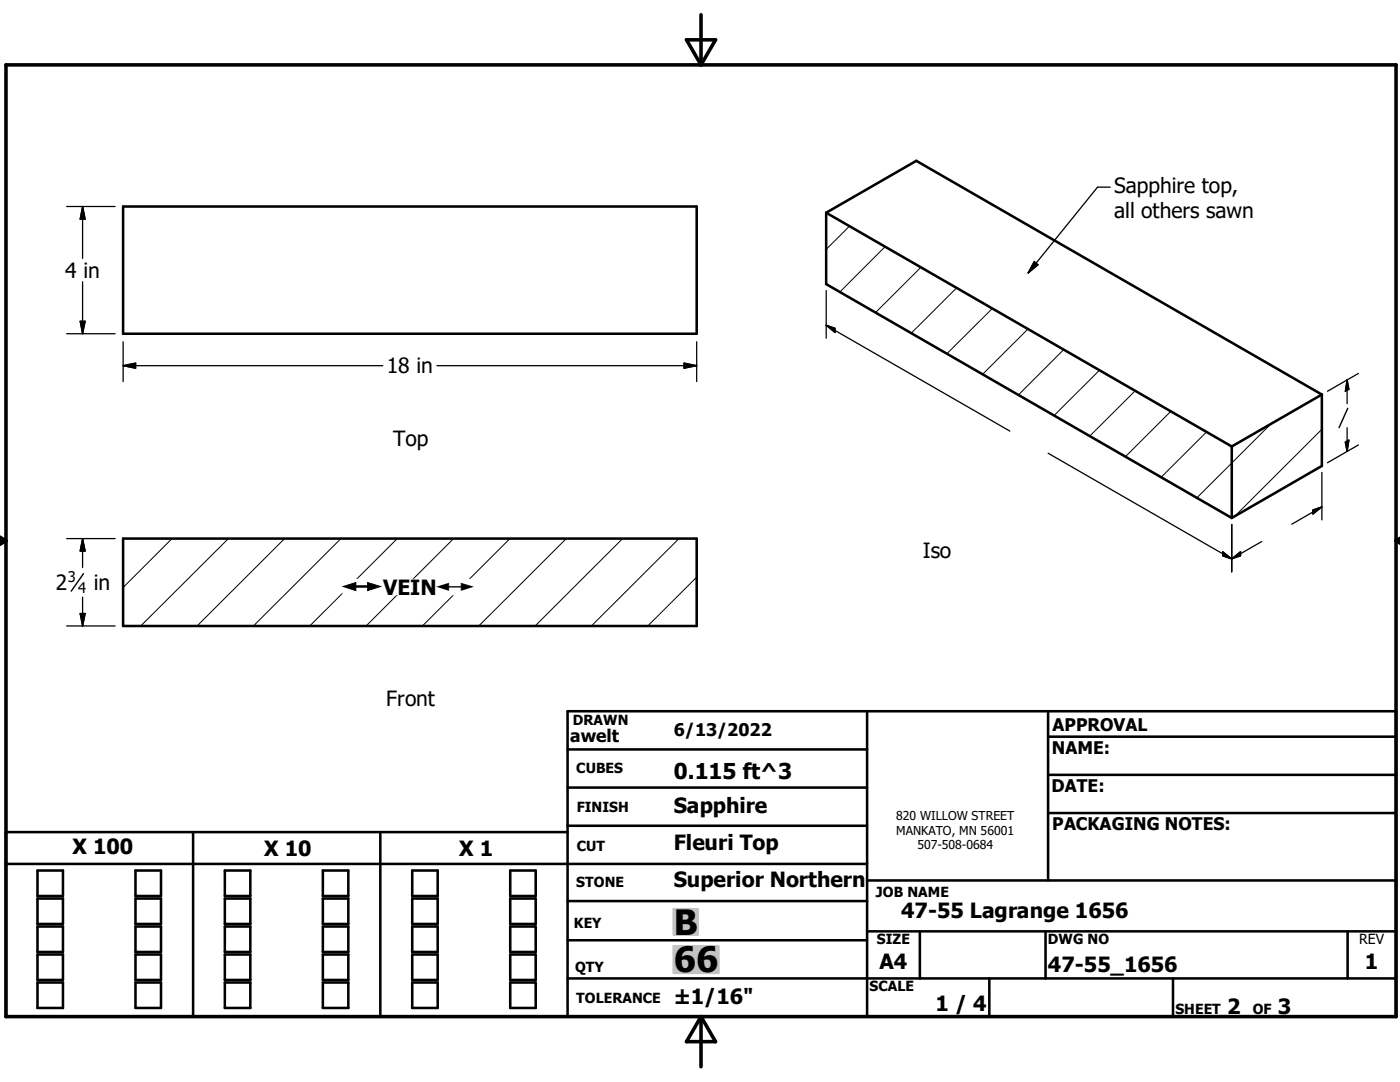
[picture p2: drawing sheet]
<svg xmlns="http://www.w3.org/2000/svg" width="279mm" height="216mm" viewBox="0 0 279 216" stroke-linecap="round" stroke-linejoin="round" font-family="sans-serif">
<g fill="none" stroke="#000" stroke-width=".51">
<path d="M24.6 41.2h114.4v25.4h-114.4zM164.9 42.4v14.3l80.9 46.7M164.9 42.4l80.9 46.7M164.9 42.4l18-10.3 80.9 46.6M263.8 78.7v14.3l-18 10.4M263.8 78.7l-18 10.4M245.8 89.1v14.3M24.6 107.5h114.4v17.4h-114.4zM113.3 149.5h59.7M113.3 157.2h59.7M173 141.9v61M209.2 147h69.4"/>
<path d="M209.2 154.6h69.4M209.2 141.9v33.8M1.2 172.4h171.8M7.5 173.7h5.1v5.1h-5.1zM7.5 179.3h5.1v5.1h-5.1zM27 173.7h5.1v5.1h-5.1zM27 179.3h5.1v5.1h-5.1zM38.5 166v36.9M44.9 173.7h5.1v5.1h-5.1zM44.9 179.3h5.1v5.1h-5.1zM64.4 173.7h5.1v5.1h-5.1zM64.4 179.3h5.1v5.1h-5.1z"/>
<path d="M75.9 166v36.9M82.3 173.7h5.1v5.1h-5.1zM82.3 179.3h5.1v5.1h-5.1zM101.8 173.7h5.1v5.1h-5.1zM101.8 179.3h5.1v5.1h-5.1zM113.3 166h-112.1v36.9h277.4v-61h-165.3v61M113.3 179.8h59.7M113.3 164.8h59.7M173 175.7h105.6M209.2 162.2h69.4M7.5 184.9h5.1v5.1h-5.1zM7.5 190.5h5.1v5h-5.1z"/>
<path d="M7.5 196h5.1v5.1h-5.1zM27 190.5h5.1v5h-5.1zM27 196h5.1v5.1h-5.1zM27 184.9h5.1v5.1h-5.1zM44.9 190.5h5.1v5h-5.1zM44.9 196h5.1v5.1h-5.1zM44.9 184.9h5.1v5.1h-5.1zM64.4 190.5h5.1v5h-5.1zM64.4 196h5.1v5.1h-5.1zM64.4 184.9h5.1v5.1h-5.1zM82.3 190.5h5.1v5h-5.1zM82.3 196h5.1v5.1h-5.1z"/>
<path d="M82.3 184.9h5.1v5.1h-5.1zM101.8 190.5h5.1v5h-5.1zM101.8 196h5.1v5.1h-5.1zM101.8 184.9h5.1v5.1h-5.1zM113.3 187.6h59.7M113.3 195.2h165.3M173 185.8h105.6M183.6 185.8v9.4M197.4 195.2v7.7M208.7 185.8v9.4M234.1 195.2v7.7M268.9 185.8v9.4"/>
</g>
<g fill="none" stroke="#000" stroke-width=".2">
<path d="M169.5 45.1l-4.6 4.7M176.6 49.2l-9 9.1M183.8 53.3l-9.1 9.1M190.9 57.5l-9.1 9M198 61.6l-9 9M205.1 65.7l-9 9M212.3 69.8l-9.1 9M219.4 73.9l-9 9M226.5 78l-9 9M233.7 82.1l-9.1 9M240.8 86.2l-9.1 9M253.7 84.6l-14.8 14.7"/>
<path d="M263.8 85.7l-17.3 17.3M34.3 107.5l-9.7 9.7M45.6 107.5l-17.5 17.4M56.8 107.5l-17.5 17.4M68 107.5l-17.4 17.4M79.3 107.5l-17.5 17.4M90.5 107.5l-17.4 17.4M101.8 107.5l-17.5 17.4M113 107.5l-17.5 17.4M124.3 107.5l-17.5 17.4M135.5 107.5l-17.5 17.4M139 115.2l-9.7 9.7"/>
</g>
<path d="M1.2 12.9h277.4v190h-277.4zM137 7.9h5.8l-2.9 5zM139.9 2.9v10M-.1 107.9h1.3M-.1 107.2l1.3 .7M1.2 107.9l-1.2 .7M278.6 107.9h.8M278.6 107.9l.8 .5M279.4 107.4l-.8 .5M139.9 202.9v10M139.9 202.9l2.9 5h-5.8z" fill="none" stroke="#000" stroke-width=".71"/>
<g fill="#c0c0c0" stroke="#c0c0c0" stroke-width=".51">
<path d="M134.5 188.8h8.9v5.3z"/>
<path d="M134.5 188.8l8.9 5.3h-8.9z"/>
<path d="M134.5 181.4h4.7v5.1z"/>
<path d="M134.5 181.4l4.7 5.1h-4.7z"/>
</g>
<g fill="#fff" stroke="#fff" stroke-width=".25">
<path d="M68.5 115.6h26.6v3.1z"/>
<path d="M68.5 115.6l26.6 3.1h-26.6z"/>
</g>
<path d="M269 81.5l-1.8 3.8M16.7 114.5l-2.5 3.5" fill="none" stroke="#000" stroke-width=".28"/>
<g fill="none" stroke="#000" stroke-width=".25">
<path d="M221.6 37.3h-2.6l-13.8 17.2M13.3 41.2h9.7M16.5 41.2v10.4M16.5 56.2v10.4M16.5 41.2l.5 2.5h-1zM164.9 58v9.5M206.4 52.2l.8 .6-2 1.7zM13.3 66.6h9.7M16 64.1h1l-.5 2.5zM24.6 73h51.8M24.6 73l2.5-.5v1zM24.6 68.2v7.9"/>
<path d="M87.2 73h51.8M136.5 72.5l2.5 .5-2.5 .5zM139 68.2v7.9M164.9 64.9l36.6 21.1M164.9 64.9l1.7 .6v.8zM268.8 75.8v4.7M268.8 75.8l.4 1.9-.7 .4zM271.1 74.5l-6.2 3.6M209.2 90.4l36.6 21.1M263.8 94.3v9.4M268.5 88.2l.7-.4-.4 2.3zM268.8 85.4v4.7"/>
<path d="M271.1 88.8l-6.2 3.5M13.3 107.5h9.7M16.5 107.5v5.7M16.5 119.1v5.8M16.5 107.5l.5 2.5h-1zM244 110.1l1.8 1.4-1.8-.6zM245.8 104.7v9.4M245.8 111.5l1.8-1.4v.8zM251.8 108.1l-6 3.4M262 101.8l1.8-.7-1.8 1.5zM263.8 101.1l-6 3.5M13.3 124.9h9.7"/>
<path d="M16 122.4h1l-.5 2.5z"/>
</g>
<g fill="#000" stroke="#000" stroke-width=".25">
<path d="M16.5 41.2l.5 2.5h-1zM206.4 52.2l.8 .6-2 1.7zM16 64.1h1l-.5 2.5zM24.6 73l2.5-.5v1zM136.5 72.5l2.5 .5-2.5 .5zM164.9 64.9l1.7 .6v.8zM268.8 75.8l.4 1.9-.7 .4zM268.5 88.2l.7-.4-.4 2.3zM16.5 107.5l.5 2.5h-1zM244 110.1l1.8 1.4-1.8-.6zM245.8 111.5l1.8-1.4v.8zM262 101.8l1.8-.7-1.8 1.5z"/>
<path d="M16 122.4h1l-.5 2.5z"/>
</g>
<g font-size="7">
<text x="134.5" y="186.5">B</text>
<text x="134.5" y="194">66</text>
</g>
<text font-size="4.4" x="134.5" y="155.5">0.115 ft^3</text>
<g font-size="4.2">
<text x="222.3" y="38.5">Sapphire top,</text>
<text x="222.3" y="43.6">all others sawn</text>
<text x="13" y="55.5">4 in</text>
<text x="77.2" y="74.5">18 in</text>
<text x="78.5" y="89">Top</text>
<text x="184.1" y="111.3">Iso</text>
<text x="11.2" y="117.7">2</text>
<text x="18.7" y="117.7">in</text>
<text x="76.5" y="118.7">VEIN</text>
<text x="77.1" y="140.9">Front</text>
<text x="134.4" y="162.3">Sapphire</text>
<text x="14.5" y="170.5">X 100</text>
<text x="52.7" y="170.9">X 10</text>
<text x="91.7" y="170.9">X 1</text>
<text x="134.4" y="169.5">Fleuri Top</text>
<text x="134.4" y="176.9">Superior Northern</text>
<text x="179.9" y="183.2">47-55 Lagrange 1656</text>
<text x="175.5" y="193.3">A4</text>
<text x="209.1" y="194">47-55_1656</text>
<text x="272.4" y="193.3">1</text>
<text x="134.4" y="200.3">±1/16&quot;</text>
<text x="186.7" y="201.7">1 / 4</text>
<text x="244.9" y="202.3">2</text>
<text x="255" y="202.3">3</text>
</g>
<g font-size="3.5">
<text x="113.8" y="148">awelt</text>
<text x="134.5" y="146.9">6/13/2022</text>
<text x="210.1" y="145.8">APPROVAL</text>
<text x="209.9" y="150.4">NAME:</text>
<text x="209.8" y="158.1">DATE:</text>
<text x="210" y="165.6">PACKAGING NOTES:</text>
</g>
<g font-size="3.3">
<text x="68.5" y="118.7">#</text>
<text x="87.1" y="118.7">#</text>
</g>
<g font-size="2.9">
<text x="13.5" y="116.2">3</text>
<text x="15.6" y="118.3">4</text>
</g>
<g font-size="2.8">
<text x="114.3" y="144.6">DRAWN</text>
<text x="115" y="154.3">CUBES</text>
<text x="115.1" y="162">FINISH</text>
<text x="115.1" y="169.8">CUT</text>
<text x="115" y="177.1">STONE</text>
<text x="174.8" y="178.9">JOB NAME</text>
<text x="114.6" y="185.3">KEY</text>
<text x="175" y="188.4">SIZE</text>
<text x="209.1" y="188.4">DWG NO</text>
<text x="271.3" y="188.4">REV</text>
<text x="114.8" y="193.9">QTY</text>
<text x="173.5" y="197.8">SCALE</text>
<text x="115" y="200.2">TOLERANCE</text>
<text x="234.6" y="202.3">SHEET</text>
<text x="250" y="202.3">OF</text>
</g>
<g font-size="2.4">
<text x="178.9" y="163.6">820 WILLOW STREET</text>
<text x="178.9" y="166.5">MANKATO, MN 56001</text>
<text x="183.1" y="169.5">507-508-0684</text>
</g>
</svg>
